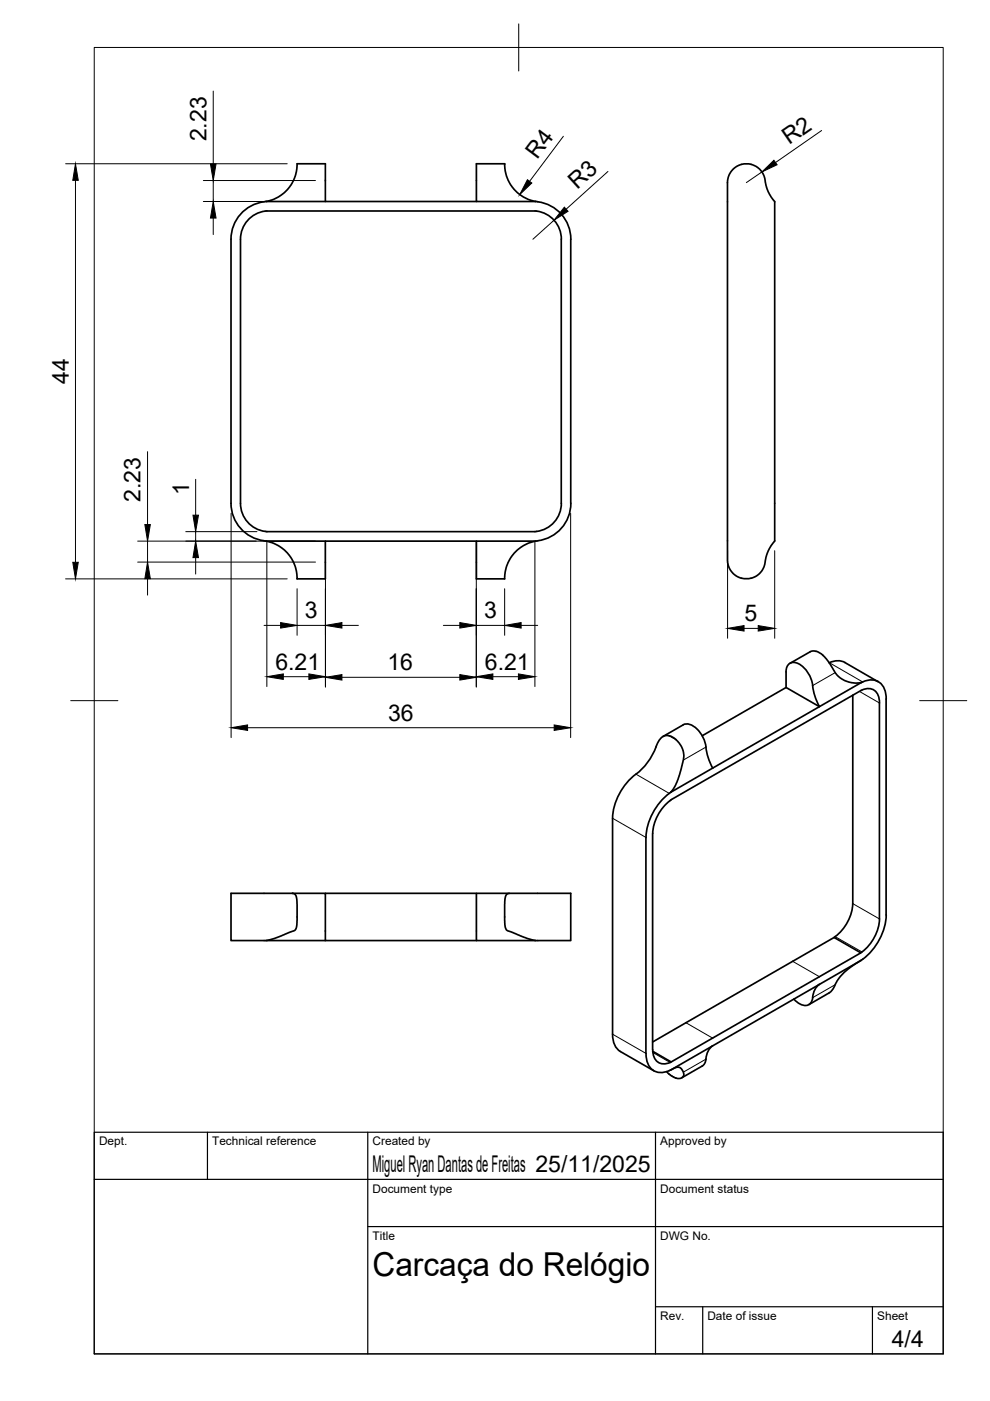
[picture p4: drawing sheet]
<svg xmlns="http://www.w3.org/2000/svg" width="210mm" height="297mm" viewBox="0 0 210 297" stroke-linecap="round" stroke-linejoin="round" font-family="sans-serif">
<!-- layer: Visible -->
<g fill="none" stroke="#000" stroke-width=".36">
<path d="M101 34.7h6l.1 1.3 .3 1.4 .6 1.4 .9 1.2a8.1 8.1 0 0 0 4.7 2.7h-12.6zM155.5 35.8l.8-.6a4 4 0 0 1 5.9 2.7l.2 1.5 .5 1.2 1.4 2.1v72l-1.4 2.1-.7 2.3a4 4 0 0 1-5.8 3.2l-1.3-1.1-.7-1.4a17.3 17.3 0 0 1-.2-4.8v-72.5a16.7 16.7 0 0 1 .2-4.9l.5-1.1zM56.4 42.7l1.2-.3a8.1 8.1 0 0 0 5.4-7.7h6v8h32M56.4 42.7h12.6M56.4 42.7a8.1 8.1 0 0 0-7.4 8v56M113.6 42.7a8.1 8.1 0 0 1 7.4 8v56M49 106.7a8.1 8.1 0 0 0 7.4 8M51 106.7a6 6 0 0 0 5.6 6h56.8a6 6 0 0 0 5.6-6M51 106.7v-56a6 6 0 0 1 5.6-6h56.8a6 6 0 0 1 5.6 6v56M56.4 114.7h12.6v8h-6l-.1-1.3-.3-1.4-.6-1.3-.9-1.2a8.1 8.1 0 0 0-4.7-2.8zM69 114.7h32v8h6l.1-1.3 .3-1.4 .6-1.3 .9-1.2a8.1 8.1 0 0 1 4.7-2.8M101 114.7h12.6"/>
<path d="M121 106.7a8.1 8.1 0 0 1-7.4 8M173 138.1l-.7-.1-.5 .1-4.3 2.5M173 138.1l1.5 .8M174.4 138.9l1.1 1.2 1.7 2.7 1 1a5.8 5.8 0 0 0 4.4 .9M140.6 156.2l4.3-2.5a2.61 2.61 0 0 1 2.9 .9 7.3 7.3 0 0 1 2.1 5l.6 2 .6 1.3M141.9 156l-.7-.1-.7 .3-1 1.2a15.8 15.8 0 0 1-4.7 6.7M141.9 156l1.4 .8M143.3 156.8l.4 .4a4.8 4.8 0 0 1 .8 5.4l-.9 3.2-.6 1.2-.8 1M172.3 145.3l.4 1.9 1 2.6M172.3 145.3a6 6 0 0 0-3.6-4.8 1.67 1.67 0 0 0-2 2v3.3M173.7 149.8l-31.5 18.2M175.8 140.5h.1a3.6 3.6 0 0 1 3.2 0l7.1 4.1"/>
<path d="M180.8 147.4v44.2a9.6 9.6 0 0 1-3.9 7.1M182.6 144.7l-8.9 5.1-7-4-17.8 10.2M182.9 144.6l-.3 .1M182.9 144.6a3.2 3.2 0 0 1 4.9 2.7l.1 .9M186.5 149v45.8a9.5 9.5 0 0 1-4 7.2M186.5 149a2.53 2.53 0 0 0-3-3l-1 .4-40.2 23.2a9.7 9.7 0 0 0-3.9 7.1M187.9 148.2v45.8M134.8 164.1a12.7 12.7 0 0 0-4.9 9.4v45.8a4.1 4.1 0 0 0 1.6 3.6l7.1 4.1M138.4 176.7v45.8M141.9 168.2a12.7 12.7 0 0 0-4.9 9.3l-.1 45.8M142.2 168l-.3 .2M49 189.4l13.4 .1 .4 .5 .2 1.2-.1 5.1a1.54 1.54 0 0 1-1.6 1.4l-3 1.3-1.9 .4h-7.4z"/>
<path d="M56.4 199.4h12.6M62 189.4h7v10h32M69 189.4h32M107.4 189.6l.5-.2h13.1v10h-7.4l-1.9-.4-3.7-1.6a1.3 1.3 0 0 1-1-1.6v-4.6l.2-1.2zM108 189.4h-7v10h12.6M187.9 194a12.6 12.6 0 0 1-5 9.4M171.5 213l4.6-2.7 .6-.7 1-1.9 1.2-1.4 1.5-1.3 2.2-1.4-40.4 23.3M172.3 211.5a1.67 1.67 0 0 1-.9 1.6 1.67 1.67 0 0 1-1.8-.2l-1.3-1.1M173.7 208.7a3.8 3.8 0 0 0-1.4 2.8M182.9 203.4l-.3 .2M137 223.4a3.6 3.6 0 0 0 2.6 4 4.9 4.9 0 0 0 2.9-.7l.6-.3a1.32 1.32 0 0 1 1.6 .5 1.32 1.32 0 0 1-.1 1.6l-.9 .2a3.2 3.2 0 0 1-1.8-.9M138.4 220.9l38.4-22.1 5.7 3.2-40.2 23.2"/>
<path d="M138.4 222.9l3.9 2.3-.2 .1M138.4 222.5a2.53 2.53 0 0 0 2.9 3l.8-.2M141.3 227.2l.6 .6M148.8 226l-4.2 2.5M149.7 224.6l-.2 .7-.6 .7M151.1 221.7a3.8 3.8 0 0 0-1.4 2.8"/>
</g>
<!-- layer: Visible Narrow -->
<g fill="none" stroke="#000" stroke-width=".21">
<path d="M141.9 156l1.4 .8M149.7 158.4l-4.8 2.7M175.9 140.5l7 4.1M177.1 142.6l-4.8 2.8M182.2 146.6l4.3 2.4M129.9 173.5l7 4.1M134.8 164.1l7.1 4.1M177.1 198.6l5.7 3.2M180.8 191.6l5.7 3.2M129.9 219.3l7 4M145.4 216.8l5.7 3.3M168.1 203.8l5.6 3.3"/>
<path d="M177.1 208.8l-4.8 2.7M138.4 223.1l3.7 2.2M141.9 227.8l1.4 .8M149.7 224.6l-4.8 2.7"/>
</g>
<!-- layer: BORDER -->
<path d="M20 10.1h180v276.9h-180zM110 5.1v10M15 148.6h10M195 148.6h10" fill="none" stroke="#000" stroke-width=".21"/>
<!-- layer: TITLEBLOCK -->
<path d="M20 240.1h180v46.9h-180zM20 250h180M44 240.1v9.9M78 240.1v46.9M139 240.1v46.9M78 260.1h122M139 277.1h61M149 277.1v9.9M185 277.1v9.9" fill="none" stroke="#000" stroke-width=".25"/>
<!-- layer: FD_Dimensions -->
<g fill="none" stroke="#000" stroke-width=".21">
<path d="M45.2 19.3v15.5M13.9 34.7h47M16 38.2v81M43.1 38.3h23.8M45.2 38.3v4.4M119.4 28.9l-7.1 9.5M128.9 36.4l-8.9 8M161.5 36.5l-3.3 2.2M174.2 27.7l-9.8 6.8M43.1 42.7h23.8M45.2 46.2v3.5M117.5 46.7l-4.5 4"/>
<path d="M31.3 95.8v15.4M29.2 114.7h37.7M29.2 119.2h37.7M31.3 114.7v4.5M39.4 112.7h15.1M41.5 101.6v7.6M41.5 112.7v2M41.5 118.2v3.5M49 108.8v47.6M56.6 114.8v30.8M69 114.8v30.9M101 114.8v30.9"/>
<path d="M113.4 114.8v30.8M121 108.8v47.6M154.3 116.8v18.5M164.3 116.8v18.5M13.9 122.7h47M31.3 122.7v3.5M56 132.6h3.5M63 132.6h6M63 124.8v9.9M72.5 132.6h3.5M94 132.6h3.5M101 132.6h6"/>
<path d="M107 124.8v9.9M110.5 132.6h3.5M157.8 133.2h3M52.5 154.3h65M60.1 143.5h5.4M72.5 143.6h25M104.5 143.5h5.4"/>
</g>
<g fill="#000" stroke="#000" stroke-width=".21">
<path d="M16 34.7l.6 3.5h-1.2zM44.6 34.8h1.2l-.6 3.5zM111.8 38.1l1 .7-2.6 2.5zM161.5 36.5l2.6-2.5 .7 .9zM45.2 42.7l.6 3.5h-1.2zM119.7 43.9l.7 .9-2.9 1.9zM15.4 119.2h1.2l-.6 3.5zM30.7 111.2h1.2l-.6 3.5zM41.5 114.7l.6 3.5h-1.2zM40.9 109.2h1.2l-.6 3.5zM31.3 119.2l.6 3.5h-1.2zM59.5 132l3.5 .6-3.5 .6z"/>
<path d="M69 132.6l3.5-.6v1.2zM97.5 132l3.5 .6-3.5 .6zM107 132.6l3.5-.6v1.2zM154.3 133.2l3.5-.6v1.2zM160.8 132.6l3.5 .6-3.5 .6zM49 154.3l3.5-.6v1.2zM56.6 143.5l3.5-.6v1.1zM65.5 142.9l3.5 .6-3.5 .5zM69 143.6l3.5-.6v1.2zM97.5 143l3.5 .6-3.5 .6zM101 143.5l3.5-.6v1.1zM109.9 142.9l3.5 .6-3.5 .5z"/>
<path d="M117.5 153.7l3.5 .6-3.5 .6z"/>
</g>
<text font-size="7" x="79" y="270.6">Carcaça do Relógio</text>
<g font-size="4.9">
<text x="43.8" y="30" transform="rotate(-90 43.8 30)">2.23</text>
<text x="113.9" y="34" transform="rotate(-53 113.9 34)">R4</text>
<text x="167.3" y="30.7" transform="rotate(-35 167.3 30.7)">R2</text>
<text x="122.4" y="40.2" transform="rotate(-42 122.4 40.2)">R3</text>
<text x="14.6" y="81.4" transform="rotate(-90 14.6 81.4)">44</text>
<text x="29.8" y="106.5" transform="rotate(-90 29.8 106.5)">2.23</text>
<text x="40.1" y="104.9" transform="rotate(-90 40.1 104.9)">1</text>
<text x="64.6" y="131.1">3</text>
<text x="102.6" y="131.1">3</text>
<text x="157.9" y="131.8">5</text>
<text x="58.4" y="142">6.21</text>
<text x="82.1" y="142.1">16</text>
<text x="102.8" y="142">6.21</text>
<text x="82.3" y="152.8">36</text>
<text x="79" y="248.5">Miguel Ryan Dantas de Freitas 25/11/2025</text>
<text x="189.1" y="285.7">4/4</text>
</g>
<g font-size="2.5">
<text x="21" y="242.9">Dept.</text>
<text x="45" y="242.9">Technical reference</text>
<text x="79" y="242.9">Created by</text>
<text x="140" y="242.9">Approved by</text>
<text x="79" y="252.8">Document type</text>
<text x="140" y="252.8">Document status</text>
<text x="79" y="262.9">Title</text>
<text x="140" y="262.9">DWG No.</text>
<text x="140" y="279.9">Rev.</text>
<text x="150" y="279.9">Date of issue</text>
<text x="186" y="279.9">Sheet</text>
</g>
</svg>
